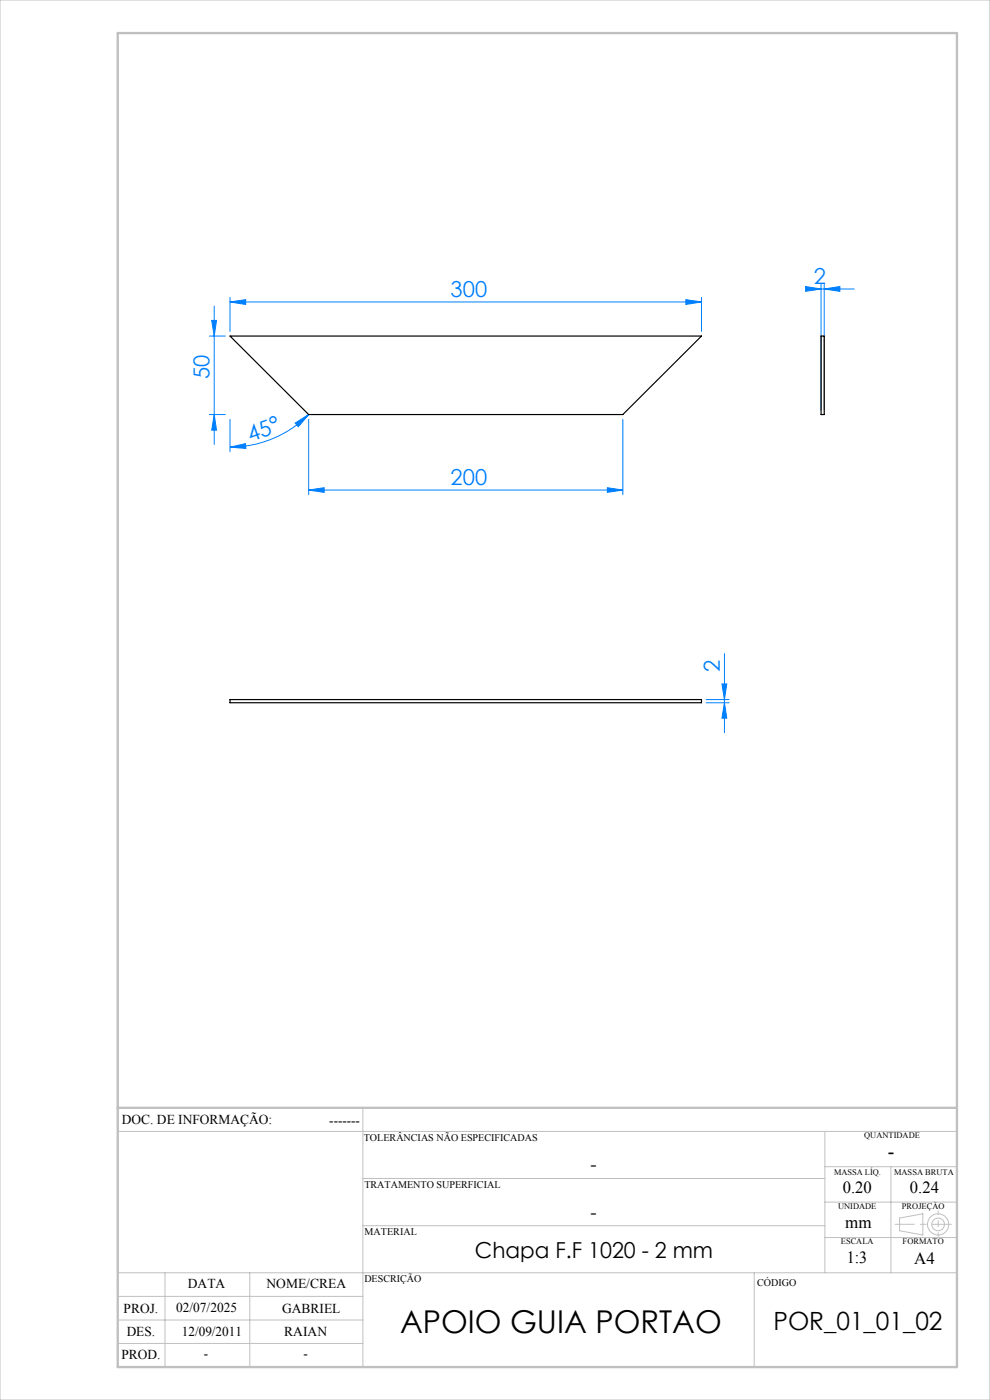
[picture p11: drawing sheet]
<svg xmlns="http://www.w3.org/2000/svg" width="210mm" height="297mm" viewBox="0 0 210 297" stroke-linecap="round" stroke-linejoin="round" font-family="sans-serif">
<g fill="none" stroke="#c0c0c0" stroke-width=".21">
<path d="M0 0h210v297h-210zM77 235v55M25 240h178M77 250h98M175 240v30M175 255h28M175 247.5h28M189 247.5v22.5M190.8 258.4l5-.9v4.5l-5-.9zM25 275h52M25 270h178M35 270v20"/>
<path d="M53 270v20M77 260h98M160 270v20M175 262.5h28M25 285h52M25 280h52"/>
<circle cx="199" cy="259.7" r="1.34"/>
<circle cx="199" cy="259.7" r="2.25"/>
</g>
<g fill="none" stroke="#0080ff" stroke-width=".21">
<path d="M44.4 71.3h3.4M44.9 68h1l-.5 3.3zM45.4 64.9v29.4M48.8 64.1l3.3-.5v1zM48.8 63.1v7.2M48.8 64.1h100M145.5 63.6l3.3 .5-3.3 .5zM148.8 63.1v7.2M170.9 60.8l3.3 .5-3.3 .5zM171.3 61.3h9.9M174.2 60.3v26.7M174.8 61.3l3.4-.5v1z"/>
<path d="M174.8 60.3v26.7M44.4 87.9h3.4M45.4 87.9l.5 3.4h-1zM48.8 94.9l3.3-.8v1zM48.8 89v6.8M62.6 89.7l2.9-1.8-2.2 2.6zM65.5 87.9a23.6 23.6 0 0 1-16.7 7M65.5 89v15.9M132.1 89v15.9M65.5 104l3.3-.5v1zM65.5 104h66.6M128.8 103.5l3.3 .5-3.3 .5z"/>
<path d="M153.7 138.6v16.8M149.8 148.4h4.9M149.8 149.1h4.9M153.1 145.1h1.1l-.5 3.3zM153.7 149.1l.5 3.3h-1.1z"/>
</g>
<path d="M201.8 259.7h-11.9" fill="none" stroke="#c0c0c0" stroke-width=".21" stroke-dasharray="15.2 1.3 1.3 1.3" stroke-dashoffset="11.2"/>
<path d="M199 256.9v5.4" fill="none" stroke="#c0c0c0" stroke-width=".21" stroke-dasharray="15.2 1.3 1.3 1.3" stroke-dashoffset="14.4"/>
<path d="M25 7h178v283h-178zM25 235h178" fill="none" stroke="#c0c0c0" stroke-width=".5"/>
<g fill="#0080ff">
<path d="M48.8 64.1l3.3-.5v1zM145.5 63.6l3.3 .5-3.3 .5zM65.5 104l3.3-.5v1zM128.8 103.5l3.3 .5-3.3 .5zM170.9 60.8l3.3 .5-3.3 .5zM174.8 61.3l3.4-.5v1z"/>
<path d="M48.8 94.9l3.3-.8v1zM62.6 89.7l2.9-1.8-2.2 2.6z"/>
<path d="M45.4 87.9l.5 3.4h-1zM44.9 68h1l-.5 3.3z"/>
<path d="M153.1 145.1h1.1l-.5 3.3zM153.7 149.1l.5 3.3h-1.1z"/>
</g>
<path d="M48.8 71.3h100l-16.7 16.6h-66.6zM174.2 71.3h.6v16.6h-.6zM48.8 148.4h100v.7h-100z" fill="none" stroke="#000" stroke-width=".25"/>
<text font-size="6.7" x="84.9" y="282.7">APOIO GUIA PORTAO</text>
<text font-size="5.3" x="164.1" y="282.2">POR_01_01_02</text>
<g font-size="4.7" fill="#0080ff">
<text x="95.6" y="63">300</text>
<text x="172.6" y="60.3">2</text>
<text x="44.4" y="80.4" transform="rotate(-90 44.4 80.4)">50</text>
<text x="53.1" y="93.7" transform="rotate(-20 53.1 93.7)">45°</text>
<text x="95.6" y="102.9">200</text>
<text x="152.7" y="142.5" transform="rotate(-90 152.7 142.5)">2</text>
</g>
<text font-size="4.7" x="100.7" y="266.8">Chapa F.F 1020 - 2 mm</text>
<text font-size="4.3" x="188.3" y="245.8">-</text>
<g font-size="4">
<text x="125.2" y="248.4">-</text>
<text x="125.2" y="258.6">-</text>
</g>
<g font-size="3.6">
<text x="178.8" y="253.1">0.20</text>
<text x="193" y="253.1">0.24</text>
<text x="179.3" y="260.6">mm</text>
<text x="179.6" y="267.9">1:3</text>
<text x="193.9" y="268.1">A4</text>
</g>
<g font-size="2.9">
<text x="25.9" y="238.4">DOC. DE INFORMAÇÃO:</text>
<text x="69.8" y="238.6">-------</text>
<text x="39.9" y="273.2">DATA</text>
<text x="56.5" y="273.2">NOME/CREA</text>
<text x="26.2" y="278.6">PROJ.</text>
<text x="37.4" y="278.2">02/07/2025</text>
<text x="59.8" y="278.6">GABRIEL</text>
<text x="26.9" y="283.4">DES.</text>
<text x="38.6" y="283.4">12/09/2011</text>
<text x="60.3" y="283.4">RAIAN</text>
<text x="25.7" y="288.3">PROD.</text>
<text x="43.3" y="288">-</text>
<text x="64.4" y="288">-</text>
</g>
<g font-size="2.2">
<text x="77.2" y="242.1">TOLERÂNCIAS NÃO ESPECIFICADAS</text>
<text x="77.3" y="251.9">TRATAMENTO SUPERFICIAL</text>
<text x="77.3" y="261.9">MATERIAL</text>
<text x="77.3" y="272.1">DESCRIÇÃO</text>
<text x="160.6" y="272.8">CÓDIGO</text>
</g>
<g font-size="1.8">
<text x="183.3" y="241.4">QUANTIDADE</text>
<text x="176.9" y="249.2">MASSA LÍQ.</text>
<text x="189.7" y="249.2">MASSA BRUTA</text>
<text x="177.8" y="256.5">UNIDADE</text>
<text x="191.3" y="256.5">PROJEÇÃO</text>
<text x="178.4" y="264">ESCALA</text>
<text x="191.5" y="264">FORMATO</text>
</g>
</svg>
